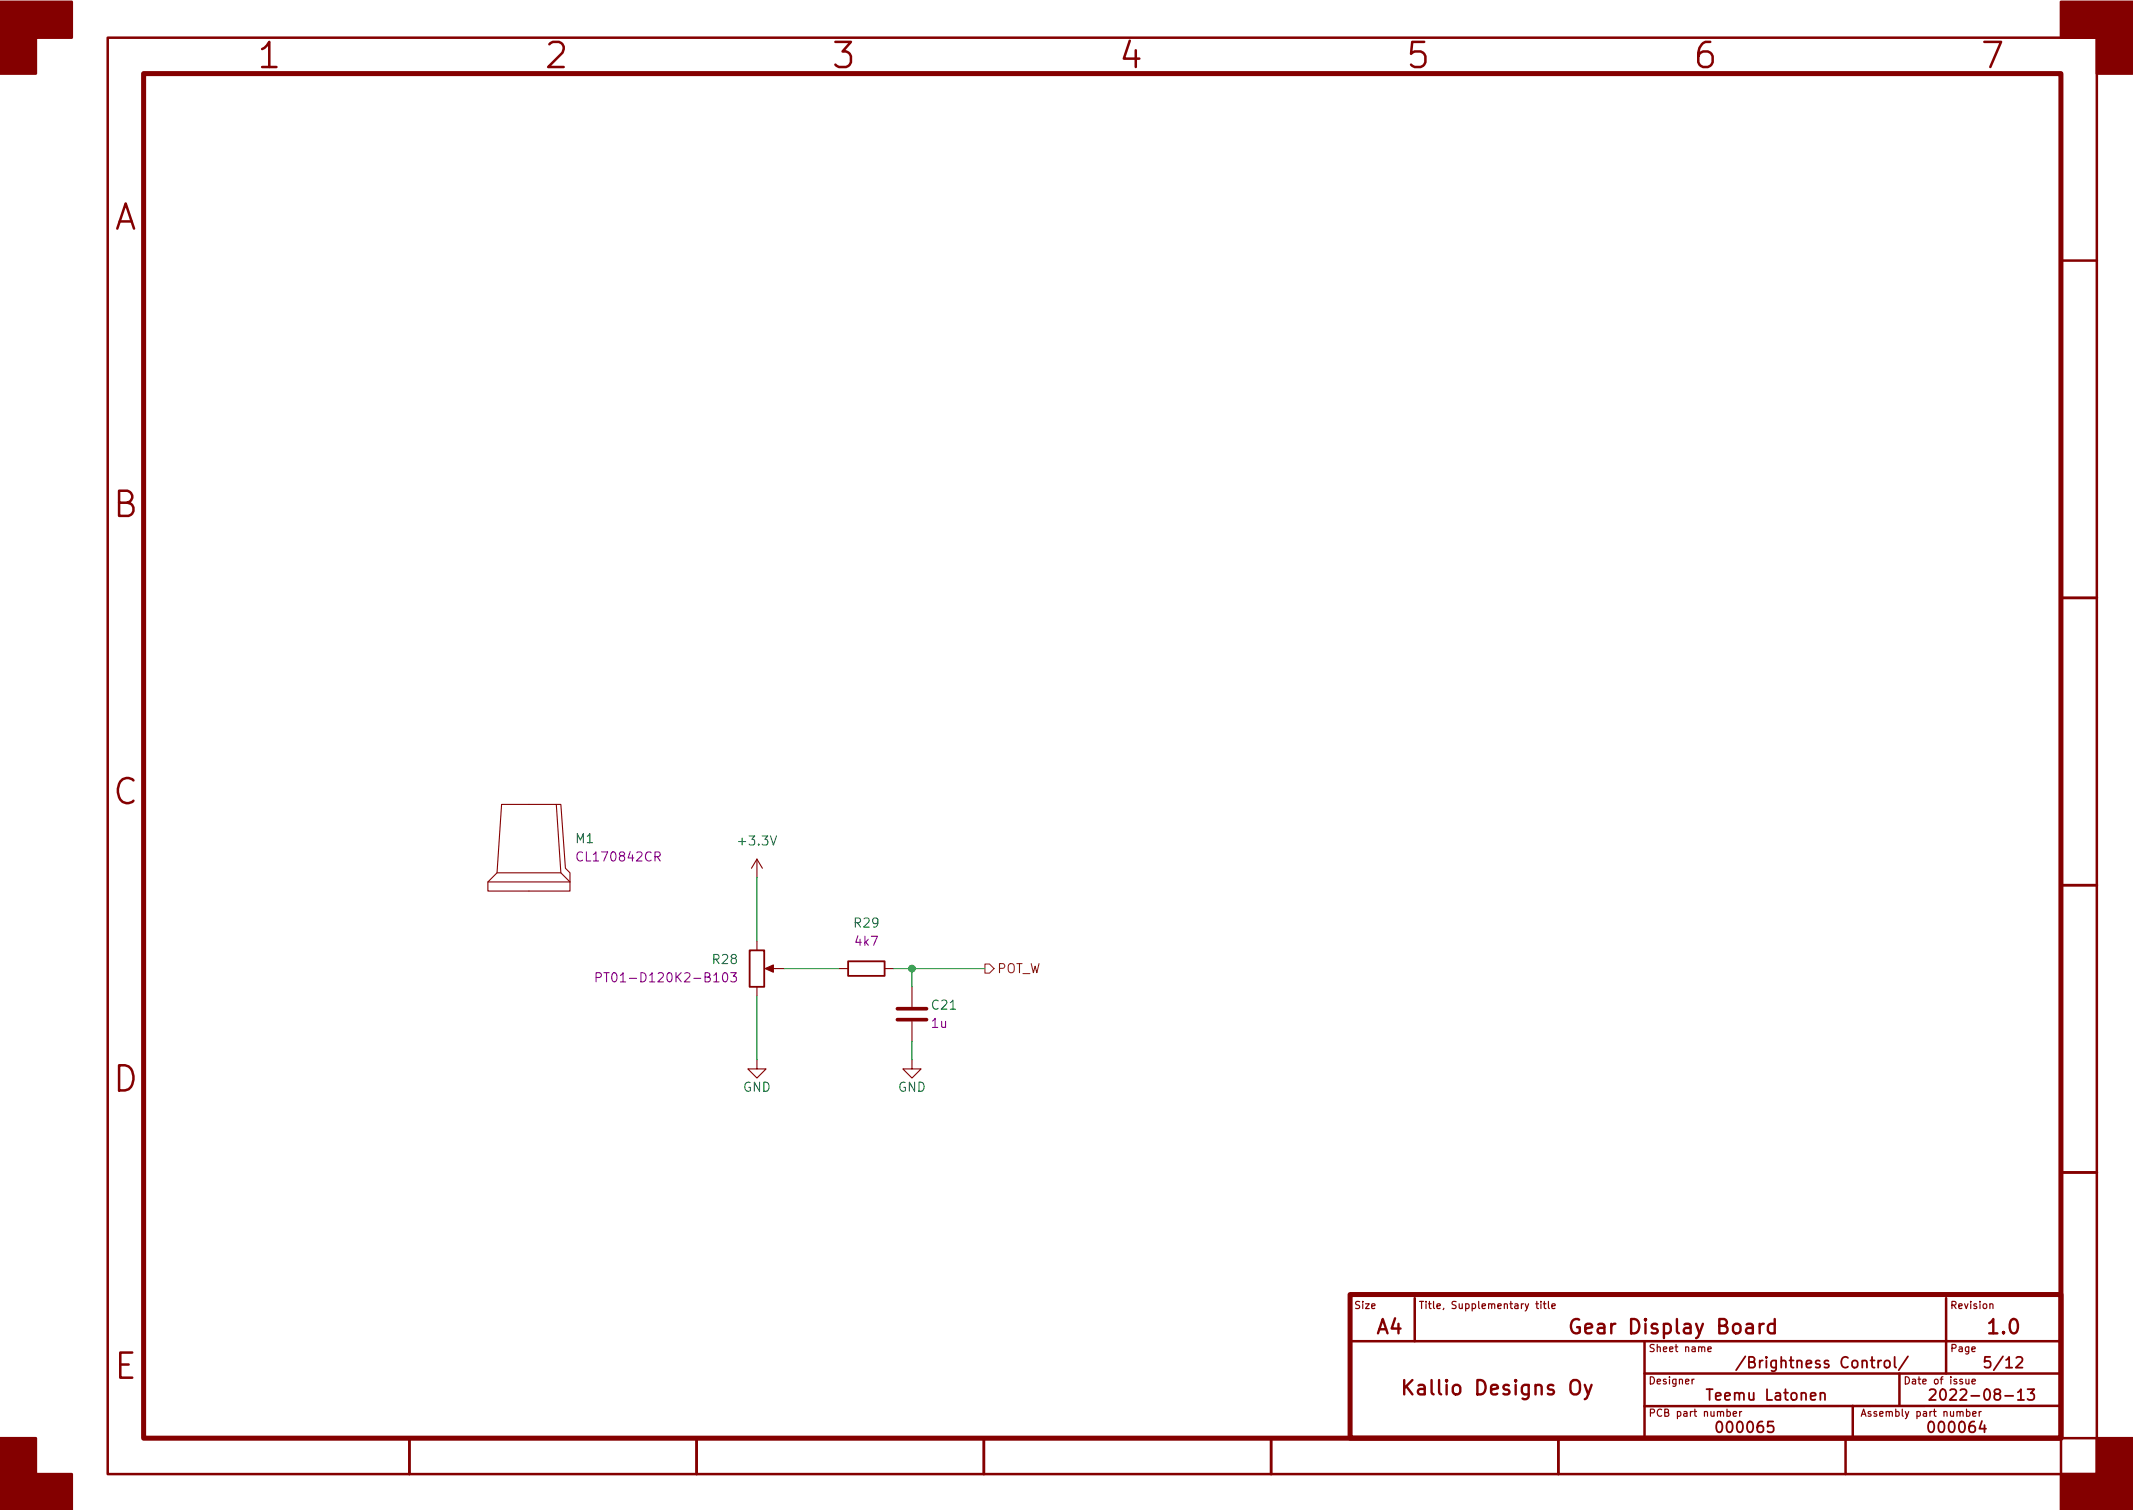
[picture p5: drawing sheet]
<svg xmlns="http://www.w3.org/2000/svg" width="297mm" height="210mm" viewBox="0 0 297 210" stroke-linecap="round" stroke-linejoin="round" font-family="sans-serif">
<g fill="none" stroke="#840000" stroke-width=".35">
<path d="M15 5.2h277v200.1h-277zM287 36.3h5M287 83.3h5M287 123.3h5M287 163.3h5M188 186.8h99M197 180.8v6M229 186.8v13.5M229 191.3h58M258 195.8v4.5M264.5 191.3v4.5M271 180.8v10.5"/>
<path d="M287 195.8h-58M57 200.3v5M97 200.3v5M137 200.3v5M177 200.3v5M181 200.3h111M217 200.3v5M257 200.3v5M287 200.3v5"/>
</g>
<path d="M20 10.2h267v190.1h-267zM188 180.3h99v20h-99z" fill="none" stroke="#840000" stroke-width=".7"/>
<g fill="#840000" stroke="#840000" stroke-width=".35">
<path d="M0 .2h10v5h-5v5h-5z"/>
<path d="M0 200.3h5v5h5v5h-10z"/>
<path d="M287 .2h10v10h-5v-5h-5z"/>
<path d="M292 200.3h5v10h-10v-5h5z"/>
</g>
<g fill="none" stroke="#840000" stroke-width=".17">
<path d="M213.9 181.5h.4M214 181.2v.9l.3 .1M214.6 181.2v.1M214.6 181.5v.7M214.9 181.5h.4M215.1 181.2v.9l.2 .1M215.6 181.2v.9l.2 .1M216.1 181.9l.5-.1-.1-.2-.2-.1-.2 .2 .1 .5h.3M235.6 192v.7M235.9 192l-.3 .2M237.8 187.9l.5-.1v-.2l-.3-.1-.2 .2 .1 .5h.4M240.5 196.6l.3-.1 .2 .2-.1 .5h-.4"/>
<path d="M241.4 196.9l.4-.1v-.2l-.3-.1-.1 .2v.5h.4M242.3 196.5v.7M242.5 196.5l-.2 .2M273.8 192v.7h.2l.2-.1M273.9 196.6l.2-.1 .2 .2-.1 .5h-.3M273.9 196.2v1M274.2 192v.7M274.6 192.4l.5-.1-.1-.2-.2-.1-.2 .2 .1 .5h.3M274.7 196.9l.5-.1-.1-.2-.2-.1-.2 .2 .1 .5h.3M275.6 196.5v.7M275.9 196.5l-.3 .2M277.1 181.6l.2-.1 .2 .1v.6"/>
</g>
<path d="M195.5 192.2v2M195.8 193l.9 1.2M196.7 192.2l-1.2 1.1M219 192.3a.66 .66 0 0 1 .7-.1 .66 .66 0 0 1 .3 .6v.7a.67 .67 0 0 1-.6 .7 .67 .67 0 0 1-.7-.7v-.7l.1-.4zM219.9 183.8a.77 .77 0 0 0-.8 0 .77 .77 0 0 0-.3 .7 .85 .85 0 0 0 .2 .9 .85 .85 0 0 0 .9 .2l.1-.1v-.7h-.4M220.7 192.8l.5 1.4M221.6 192.8l-.6 1.8-.3 .2M245.6 184.3a.51 .51 0 0 0-.6 .4M247.1 184.4l-.5-.1-.4 .4v.6l.2 .3 .2 .1 .5-.1M247.1 183.7v2" fill="none" stroke="#840000" stroke-width=".33"/>
<path d="M104.4 132.3h2v5.1h-2zM118.1 133.9h5.1v2h-5.1zM253.5 194.1a.37 .37 0 0 1 .6 0v.8M260.5 189.4h.6M260.7 188.9v1.3l.1 .2h.3M261.6 189.4v1M262 189.4l-.3 .1-.1 .2M262.6 189.5a.41 .41 0 0 1 .6 .2v.4a.41 .41 0 0 1-.4 .3 .41 .41 0 0 1-.4-.3v-.4zM263.8 188.9v1.3l.3 .2M265.7 188.9l-1.3 1.9M268.7 193.6l.2-.2 .5 .1a.41 .41 0 0 1 .1 .6l-.9 .8h1M282.4 193.4h.9l-.5 .6a.41 .41 0 0 1 .5 .3v.3l-.2 .3h-.5l-.2-.1" fill="none" stroke="#840000" stroke-width=".25"/>
<g fill="none" stroke="#840000" stroke-width=".15">
<path d="M69.8 112h7.7l.6 9.5 1.3 1.3v1.3h-11.5v-1.3l1.3-1.3zM77.5 112h.6l.6 8.9 .7 .6v1.3h-11.5M105.4 119.6l-.8 1.3M105.4 119.6v2.6M105.4 119.6l.8 1.3M69.2 121.5h8.9M105.4 131.1v1.2M105.4 137.4v1.3M106.9 134.9h2.3M116.8 134.9h1.3M123.2 134.9h1.3M127 137.4v2.8"/>
<path d="M105.4 147.6v1.2h1.3l-1.3 1.3-1.3-1.3h1.3M127 147.6v1.2h1.3l-1.3 1.3-1.3-1.3h1.3M127 142.2v2.8"/>
</g>
<path d="M125 142h4M125 140.5h4" fill="none" stroke="#840000" stroke-width=".51"/>
<path d="M106.6 134.9l1.1-.5v1z" fill="#840000" stroke="#840000" stroke-width=".15"/>
<path d="M83 136.1l.6-.1 .1-.1v-.3l-.2-.2h-.5v1.3M84.1 135.4h.7M100.7 135.6l.3-.2a.79 .79 0 0 1 0 1.3h-.2l-.1-.2-.1-.6zM101.8 135.4h.7l-.4 .5 .4 .1v.6l-.2 .1h-.4l-.1-.1" fill="none" stroke="#840084" stroke-width=".15"/>
<path d="M137.2 134.2h.6l.6 .7-.6 .6h-.6z" fill="none" stroke="#725600" stroke-width=".15"/>
<path d="M105.4 122.2v8.9M105.4 138.7v8.9M109.2 134.9h7.6M124.5 134.9h12.7M127 134.9v2.5M127 145v2.6" fill="none" stroke="#009600" stroke-width=".15"/>
<circle cx="127" cy="134.9" r=".46" fill="#009600" stroke="#009600" stroke-width=".15"/>
<g font-size="4.9" fill="#840000">
<text x="36.1" y="9.5">1</text>
<text x="76.1" y="9.5">2</text>
<text x="116.1" y="9.5">3</text>
<text x="156.1" y="9.5">4</text>
<text x="196.1" y="9.5">5</text>
<text x="236.1" y="9.5">6</text>
<text x="276.1" y="9.5">7</text>
<text x="15.7" y="32">A</text>
<text x="15.7" y="72">B</text>
<text x="15.7" y="112">C</text>
<text x="15.7" y="152">D</text>
<text x="15.9" y="192">E</text>
</g>
<g font-size="2.8" fill="#840000">
<text x="191.7" y="185.8">A4</text>
<text x="220.1" y="185.8">Gear Display Board</text>
<text x="277.1" y="185.8">1.0</text>
<text x="196.7" y="194.3">Kallio Designs Oy</text>
</g>
<g font-size="2.1" fill="#840000">
<text x="241.5" y="190.5">/Brightness Control/</text>
<text x="277" y="190.5">5/12</text>
<text x="238.3" y="195">Teemu Latonen</text>
<text x="270.7" y="195">2022-08-13</text>
<text x="239.5" y="199.5">000065</text>
<text x="269" y="199.5">000064</text>
</g>
<g font-size="1.8" fill="#006464">
<text x="80.2" y="117.4">M1</text>
<text x="103.1" y="117.7">+3.3V</text>
<text x="119" y="129.2">R29</text>
<text x="99.3" y="134.2">R28</text>
<text x="129.8" y="140.6">C21</text>
<text x="103.4" y="152">GND</text>
<text x="125" y="152">GND</text>
</g>
<g font-size="1.8" fill="#840084">
<text x="80.7" y="119.9">CL170842CR</text>
<text x="119.2" y="131.7">4k7</text>
<text x="84.7" y="136.8">PT01-D120K2-B103</text>
<text x="129.8" y="143.1">1u</text>
</g>
<text font-size="1.8" fill="#725600" x="138.8" y="135.5">POT_W</text>
<g font-size="1.4" fill="#840000">
<text x="188.5" y="182.3">Size</text>
<text x="197.5" y="182.3">Title, Supplementary title</text>
<text x="271.5" y="182.3">Revision</text>
<text x="229.5" y="188.3">Sheet name</text>
<text x="271.5" y="188.3">Page</text>
<text x="229.5" y="192.8">Designer</text>
<text x="229.5" y="197.3">PCB part number</text>
<text x="259" y="197.3">Assembly part number</text>
<text x="265" y="192.8">Date of issue</text>
</g>
</svg>
